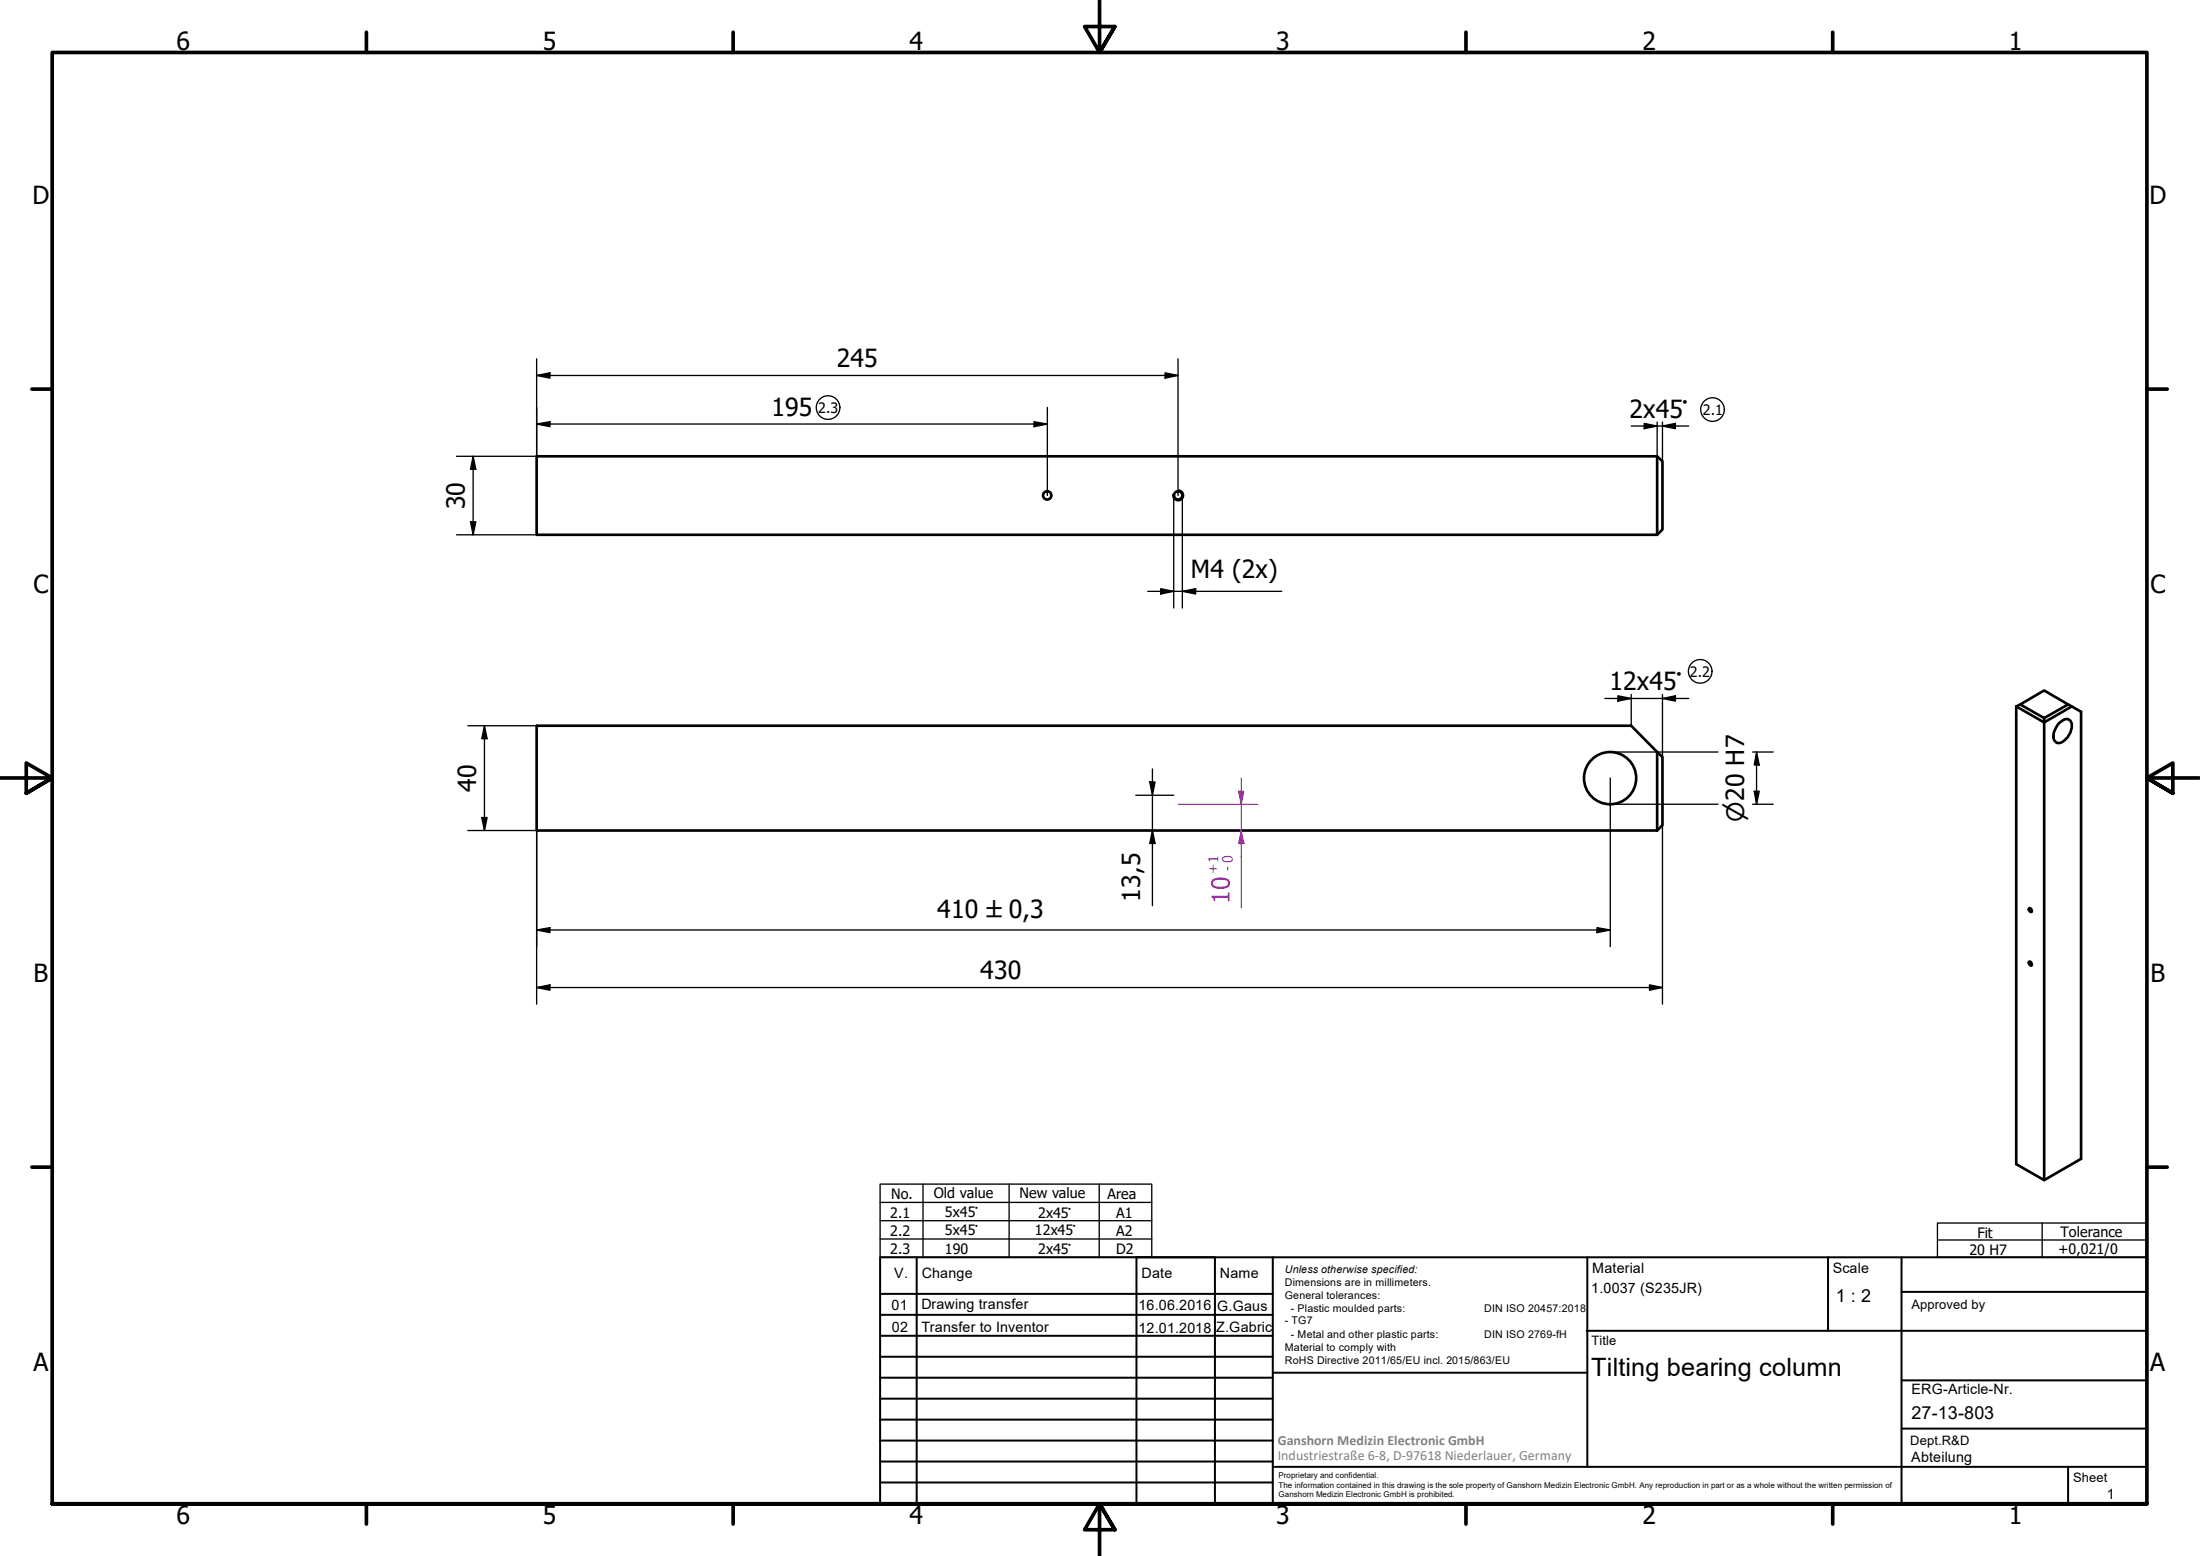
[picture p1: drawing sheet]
<svg xmlns="http://www.w3.org/2000/svg" width="420mm" height="297mm" viewBox="0 0 420 297" stroke-linecap="round" stroke-linejoin="round" font-family="sans-serif">
<!-- layer: Visible (ISO) -->
<g fill="none" stroke="#000" stroke-width=".51">
<path d="M102.5 87.1h214v15h-214zM316.5 87.1l1 1v13l-1 1M102.5 138.5h209l5 5.1v14.9h-214zM385.1 134.9l5.3 3v87.4l-5.3-3.1zM385.8 134.5l4.6-2.7 4.6 2.7-4.6 2.6zM385.8 134.5l-.7 .4M390.4 137.1v.8l5.3-3 1.7 1v85.3l-7 4.1M393.3 138l.3-.2a1.17 1.17 0 0 1 1.9 0 3.5 3.5 0 0 1-2.2 4 1.24 1.24 0 0 1-1.1-1.7l.5-1.2zM395 134.5l.7 .4M316.5 143.6l1 .9v13l-1 1M387.6 173.3l.4 .4v.4l-.3-.1-.2-.3zM387.5 183.6a.4 .4 0 0 1 .5 .2 .4 .4 0 0 1-.1 .5l-.4-.4z"/>
<circle cx="200" cy="94.6" r=".79"/>
<circle cx="225" cy="94.6" r=".79"/>
<circle cx="307.5" cy="148.5" r="5"/>
</g>
<!-- layer: Visible Narrow (ISO) -->
<path d="M225.2 93.6a.98 .98 0 0 1 .8 1.1 .98 .98 0 0 1-1.2 .8 .98 .98 0 0 1-.8-1.1" fill="none" stroke="#000" stroke-width=".38"/>
<!-- layer: Border (ISO) -->
<g fill="none" stroke="#000" stroke-width=".7">
<path d="M70 6.1v3.9M140 6.1v3.9M210 0v10l-2.9-4.9h5.8l-2.9 4.9 2.9-4.9M280 6.1v3.9M350 6.1v3.9M6.1 74.3h3.9M410 74.3h3.9M0 148.5h10l-5-2.8v5.7l5-2.9-5 2.9M420 148.5h-10l5-2.8v5.7l-5-2.9 5 2.9M6.1 222.8h3.9M410 222.8h3.9M10 287.1v-277.1h400v277.1h-400h400"/>
<path d="M70 287.1v3.8M140 287.1v3.8M212.9 292l-2.9-4.9 2.9 4.9h-5.8l2.9-4.9v9.9M280 287.1v3.8M350 287.1v3.8"/>
</g>
<!-- layer: TitleBlock -->
<g fill="none" stroke="#000" stroke-width=".38">
<path d="M168.1 251h75M168.1 247h75M168.1 255h75M168.1 259h75M175.1 240v47M216.9 240h15M217 240v47M232 240v47M243.1 240.1v46.9h-75v-47h241.9v47.1h-167M303 254h107M303.1 240v40M349.1 240v14"/>
<path d="M363.2 240v47.1M363.2 246.6h46.8M168.1 271h75M168.1 263h75M168.1 267h75M168.1 275h75M168.1 279h75M243.1 262.1h60M363.2 272.7h46.8M363.2 263.5h46.8M168.1 283h75M216.9 287h15"/>
<path d="M243.1 280h166.9M395 280.1v7"/>
</g>
<!-- layer: Sketch Geometry (ISO) -->
<g fill="none" stroke="#000" stroke-width=".25">
<path d="M168.1 226h51.9v14h-51.9zM168.1 233h51.9M168.1 236.5h51.9M168.1 229.5h51.9M176.3 226v14M192.7 226v14M209.9 226v14M370 233.5h40v6.5h-40zM370 236.7h40M390 233.5v6.5"/>
<circle cx="158.1" cy="77.8" r="2.25"/>
<circle cx="327.1" cy="78.2" r="2.25"/>
<circle cx="324.7" cy="128.2" r="2.25"/>
</g>
<!-- layer: Dimension (ISO) -->
<g fill="none" stroke="#000" stroke-width=".25">
<path d="M102.5 71.7l2.5-.5v1zM102.5 68.5v18.6h-15.3M102.5 71.7h122.5M200 77.8v16.8M222.5 71.2l2.5 .5-2.5 .5zM225 68.5v26.1M89.9 99.6h1l-.5 2.5zM90.4 87.1l.5 2.5h-1zM90.4 87.1v15M102.5 80.9l2.5-.4v1zM102.5 80.9h97.5M197.5 80.5l2.5 .4-2.5 .6z"/>
<path d="M224.2 94.6v21.5M225.8 94.6v21.5M87.2 102.1h15.3M219.2 112.9h25.6M221.7 112.4l2.5 .5-2.5 .5zM225.8 112.9l2.5-.5v1zM102.5 158.5v33.2M307.5 148.5v32.2M317.5 157.5v34.2M102.5 177.5l2.5-.4v.9zM102.5 177.5h205M305 177.1l2.5 .4-2.5 .5z"/>
<path d="M102.5 188.5l2.5-.5v1zM102.5 188.5h215M315 188l2.5 .5-2.5 .5z"/>
</g>
<path d="M102.5 71.7l2.5-.5v1zM222.5 71.2l2.5 .5-2.5 .5zM89.9 99.6h1l-.5 2.5zM90.4 87.1l.5 2.5h-1zM102.5 80.9l2.5-.4v1zM197.5 80.5l2.5 .4-2.5 .6zM221.7 112.4l2.5 .5-2.5 .5zM225.8 112.9l2.5-.5v1zM102.5 177.5l2.5-.4v.9zM305 177.1l2.5 .4-2.5 .5zM102.5 188.5l2.5-.5v1zM315 188l2.5 .5-2.5 .5z" fill="#000"/>
<path d="M237 158.5v2.5" fill="none" stroke="#f0f" stroke-width=".25"/>
<path d="M237 158.5l.6 2.5h-1.1z" fill="#f0f"/>
<path d="M237 158.5l.6 2.5h-1.1zM237 151.1v2.4" fill="none" stroke="#f0f" stroke-width=".25"/>
<path d="M236.5 151.1h1.1l-.6 2.4z" fill="#f0f"/>
<path d="M225 153.5h15.2M236.5 151.1h1.1l-.6 2.4zM237 148.5v2.6M237 153.5v5M237 161v12.3" fill="none" stroke="#f0f" stroke-width=".25"/>
<g fill="none" stroke="#000" stroke-width=".25">
<path d="M311.5 81.3h11M314 80.8l2.5 .5-2.5 .5zM316.5 80.6v6.5M317.5 81.3l2.5-.5v1zM317.5 80.6v7.5M89.3 138.5h13.2M92.5 138.5l.5 2.5h-1zM92.5 138.5v20M306.5 133.3h16M309 132.8l2.5 .5-2.5 .5zM311.5 132.6v5.9M317.5 133.3l2.5-.5v1z"/>
<path d="M317.5 132.6v11.9M89.3 158.5h13.2M92 156.1h1l-.5 2.4zM216.9 151.8h7.3M219.6 149.3h1l-.5 2.5zM220.1 158.5l.5 2.5h-1zM220.1 146.8v26.1M307.5 153.5h20.6M307.5 143.6h20.6M334.7 153.5h3.9M334.7 143.6h3.9M335 151.1h1l-.5 2.4z"/>
<path d="M335.5 143.6l.5 2.4h-1zM335.5 143.6v9.9"/>
</g>
<path d="M314 80.8l2.5 .5-2.5 .5zM317.5 81.3l2.5-.5v1zM309 132.8l2.5 .5-2.5 .5zM317.5 133.3l2.5-.5v1zM92 156.1h1l-.5 2.4zM92.5 138.5l.5 2.5h-1zM219.6 149.3h1l-.5 2.5zM335 151.1h1l-.5 2.4zM335.5 143.6l.5 2.4h-1zM220.1 158.5l.5 2.5h-1z" fill="#000"/>
<g font-size="4.8">
<text x="33.7" y="9.6">6</text>
<text x="103.7" y="9.6">5</text>
<text x="173.7" y="9.6">4</text>
<text x="243.7" y="9.6">3</text>
<text x="313.7" y="9.6">2</text>
<text x="383.7" y="9.6">1</text>
<text x="6.2" y="38.9">D</text>
<text x="410.5" y="38.9">D</text>
<text x="159.8" y="70.1">245</text>
<text x="147.3" y="79.4">195</text>
<text x="311.2" y="79.7">2x45°</text>
<text x="88.8" y="97.2" transform="rotate(-90 88.8 97.2)">30</text>
<text x="6.4" y="113.1">C</text>
<text x="227.5" y="110.4">M4 (2x)</text>
<text x="410.7" y="113.1">C</text>
<text x="307.4" y="131.7">12x45°</text>
<text x="90.9" y="151.2" transform="rotate(-90 90.9 151.2)">40</text>
<text x="217.7" y="172.1" transform="rotate(-90 217.7 172.1)">13,5</text>
<text x="179" y="175.2">410 ±0,3</text>
<text x="6.4" y="187.4">B</text>
<text x="187.2" y="186.9">430</text>
<text x="410.7" y="187.4">B</text>
<text x="6.4" y="261.7">A</text>
<text x="303.9" y="262.6">Tilting bearing column</text>
<text x="410.7" y="261.7">A</text>
<text x="33.7" y="290.9">6</text>
<text x="103.7" y="290.9">5</text>
<text x="173.7" y="290.9">4</text>
<text x="243.7" y="290.9">3</text>
<text x="313.7" y="290.9">2</text>
<text x="383.7" y="290.9">1</text>
</g>
<text font-size="4.8" fill="#f0f" x="234.9" y="172.6" transform="rotate(-90 234.9 172.6)">10</text>
<text font-size="4.6" x="333.1" y="156.8" transform="rotate(-90 333.1 156.8)">⌀20 H7</text>
<g font-size="3.4">
<text x="350.6" y="248.5">1 : 2</text>
<text x="365.1" y="270.9">27-13-803</text>
</g>
<g font-size="2.7">
<text x="156.3" y="78.8">2.3</text>
<text x="325.2" y="79.2">2.1</text>
<text x="322.7" y="129.2">2.2</text>
<text x="170" y="232.5">2.1</text>
<text x="170.2" y="228.8">No.</text>
<text x="178.4" y="228.6">Old value</text>
<text x="180.5" y="232.3">5x45°</text>
<text x="194.7" y="228.8">New value</text>
<text x="198.2" y="232.5">2x45°</text>
<text x="211.5" y="228.8">Area</text>
<text x="213.2" y="232.6">A1</text>
<text x="170" y="235.9">2.2</text>
<text x="170" y="239.4">2.3</text>
<text x="180.5" y="235.8">5x45°</text>
<text x="180.5" y="239.4">190</text>
<text x="197.6" y="235.8">12x45°</text>
<text x="198.2" y="239.4">2x45°</text>
<text x="213.2" y="235.9">A2</text>
<text x="213.2" y="239.4">D2</text>
<text x="376.1" y="239.6">20 H7</text>
<text x="377.6" y="236.3">Fit</text>
<text x="393.1" y="239.3">+0,021/0</text>
<text x="393.5" y="236.2">Tolerance</text>
<text x="170.8" y="244">V.</text>
<text x="176" y="244">Change</text>
<text x="218" y="244">Date</text>
<text x="233" y="244">Name</text>
<text x="304.1" y="243">Material</text>
<text x="350" y="243.1">Scale</text>
<text x="170.2" y="250">01</text>
<text x="176" y="249.9">Drawing transfer</text>
<text x="217.4" y="250">16.06.2016</text>
<text x="232.5" y="250.2">G.Gaus</text>
<text x="303.9" y="246.8">1.0037 (S235JR)</text>
<text x="170.3" y="254.3">02</text>
<text x="176" y="254.2">Transfer to Inventor</text>
<text x="217.4" y="254.4">12.01.2018</text>
<text x="232.3" y="254.4">Z.Gabric</text>
<text x="365.1" y="266.1">ERG-Article-Nr.</text>
<text x="365" y="279">Abteilung</text>
<text x="402.3" y="286.2">1</text>
</g>
<g font-size="2.7" fill="#f0f">
<text x="232.6" y="166.9" transform="rotate(-90 232.6 166.9)">+1</text>
<text x="235.4" y="166.4" transform="rotate(-90 235.4 166.4)">- 0</text>
</g>
<g font-size="2.7" fill="#808080">
<text x="244" y="275.8">Ganshorn Medizin Electronic GmbH</text>
<text x="244" y="278.7">Industriestraße 6-8, D-97618 Niederlauer, Germany</text>
</g>
<g font-size="2.5">
<text x="365.1" y="249.9">Approved by</text>
<text x="304" y="256.8">Title</text>
<text x="364.8" y="275.8">Dept.R&amp;D</text>
<text x="395.9" y="282.9">Sheet</text>
</g>
<g font-size="2">
<text x="245.4" y="242.9">Unless otherwise specified:</text>
<text x="245.4" y="245.4">Dimensions are in millimeters.</text>
<text x="245.4" y="247.9">General tolerances:</text>
<text x="246.5" y="250.4">- Plastic moulded parts:</text>
<text x="283.5" y="250.4">DIN ISO 20457:2018</text>
<text x="245.4" y="252.8">- TG7</text>
<text x="245.4" y="257.9">Material to comply with</text>
<text x="246.5" y="255.4">- Metal and other plastic parts:</text>
<text x="283.5" y="255.4">DIN ISO 2769-fH</text>
<text x="245.4" y="260.3">RoHS Directive 2011/65/EU incl. 2015/863/EU</text>
</g>
<g font-size="1.5">
<text x="244.2" y="282.2">Proprietary and confidential.</text>
<text x="244.2" y="284">The information contained in this drawing is the sole property of Ganshorn Medizin Electronic GmbH. Any reproduction in part or as a whole without the written permission of</text>
<text x="244.2" y="285.8">Ganshorn Medizin Electronic GmbH is prohibited.</text>
</g>
</svg>
